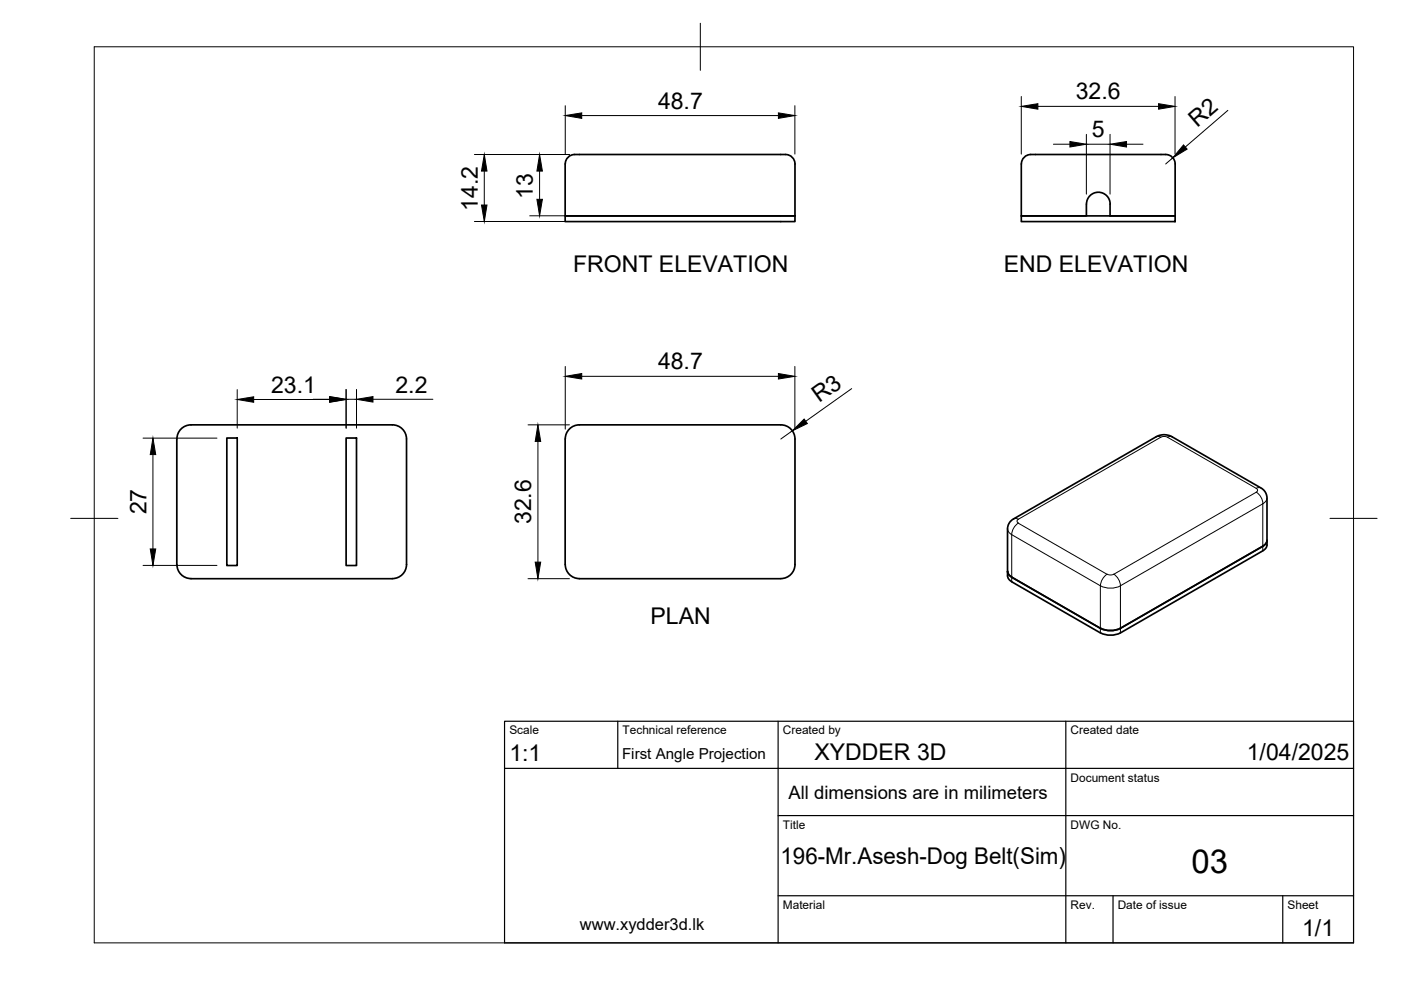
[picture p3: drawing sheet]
<svg xmlns="http://www.w3.org/2000/svg" width="297mm" height="210mm" viewBox="0 0 297 210" stroke-linecap="round" stroke-linejoin="round" font-family="sans-serif">
<!-- layer: Visible -->
<g fill="none" stroke="#000" stroke-width=".36">
<path d="M120.4 33.3a3.2 3.2 0 0 1 2.4-.5h43a2.53 2.53 0 0 1 2.7 1.4l.1 11.6h-48.8v-11l.3-1.1zM216.5 34.8v11h13.8v-2.5M216.6 34.8a2.23 2.23 0 0 1 2.7-2h27.1a2.52 2.52 0 0 1 2.7 1.4l.1 11.6h-13.8v-2.5M119.8 45.8h48.8v1.2h-48.8zM216.5 45.8h32.7v1.2h-32.7zM230.4 43.3a2.51 2.51 0 0 1 2.5-2.5 2.51 2.51 0 0 1 2.5 2.5M37.5 93.1v26.6M48.1 92.9h2.2v27h-2.2zM73.4 92.9h2.2v27h-2.2zM83.2 90.1h-42.7a2.99 2.99 0 0 0-3 3M83.2 90.1a2.99 2.99 0 0 1 3 3v26.6a2.99 2.99 0 0 1-3 3M122.8 90.1h42.8a2.99 2.99 0 0 1 3 3v26.6a2.99 2.99 0 0 1-3 3"/>
<path d="M122.8 90.1a2.99 2.99 0 0 0-3 3v26.6a3 3 0 0 0 3 3M37.5 119.7a2.99 2.99 0 0 0 3 3M268.6 114.6a1.49 1.49 0 0 1-.9 1.2l-30.1 17.4a4.7 4.7 0 0 1-4.3 0M268.6 114.6v-9.2l-.2-.7-.4-.7-.6-.5-19.1-11-1.1-.3h-.8l-1.2 .4-30.8 17.8-.6 .8-.2 .7v10.2a1.59 1.59 0 0 0 .9 1.2l18.8 10.9M268.6 114.6a1.82 1.82 0 0 1-.9 2.2l-30.1 17.4M40.5 122.7h42.7M122.8 122.7h42.7M213.6 121.1a1.49 1.49 0 0 0 .9 1.3M214.5 122.4l18.8 10.8M233.3 134.2a4.7 4.7 0 0 0 4.3 0"/>
</g>
<!-- layer: Visible Narrow -->
<g fill="none" stroke="#000" stroke-width=".21">
<path d="M245.1 92.6l.5-.1 .5 .2M246.1 92.7a1.57 1.57 0 0 1 1.4 0M246.1 92.7l-30.2 17.4-.5-.2-.5 .1M247.5 92.7l18.8 10.8 .3 .5-.3 .4M248.5 92.6l-.4-.1-.6 .2M213.6 112.1a1.49 1.49 0 0 0 .9 1.3M214.5 113.4l18.8 10.8v10M214.5 113.4v10M215.9 110.9l18.8 10.8-.7 .7a2.95 2.95 0 0 0-.7 1.8 4.7 4.7 0 0 0 4.3 0M215.9 110.9l-1 1.1-.4 1.4M215.9 110.1l-.3 .4 .3 .4M266.3 104.4l-30.2 17.4"/>
<path d="M266.3 104.4l1 1 .5 1.4M267.3 103.4h-.4l-.5 .1M267.7 106.8l-30.1 17.4M267.7 106.8v10M268.6 105.6a1.49 1.49 0 0 1-.9 1.2M234.7 121.7a1.57 1.57 0 0 0 1.5 0M236.1 121.7l1 1.1 .5 1.4M237.6 124.2v10"/>
</g>
<!-- layer: BORDER -->
<path d="M20 9.9h267v190h-267zM148.5 4.9v10M15 109.9h10M282 109.9h10" fill="none" stroke="#000" stroke-width=".21"/>
<!-- layer: TITLEBLOCK -->
<path d="M107 152.9h180v47h-180zM131 152.9v10M165 152.9v47M226 152.9v47M107 162.9h180M165 172.9h122M165 189.9h122M236 189.9v10M272 189.9v10" fill="none" stroke="#000" stroke-width=".25"/>
<!-- layer: FD_Dimensions -->
<g fill="none" stroke="#000" stroke-width=".21">
<path d="M100.6 32.8h20.1M102.7 36.3v7.2M114.4 36.3v6M119.8 22.4v10.3M123.3 24.5h41.7M168.5 22.4v10.3M216.5 20.5v12.2M220 22.6h25.6M223.4 30.6h3.4M230.3 28.5v12.7M230.3 30.6h5.1M235.4 28.5v12.7"/>
<path d="M238.8 30.6h3.5M248.7 33.5l-1.6 1.3M249.1 20.5v12.2M260.3 23.4l-9 7.8M100.6 47h20.1M112.3 45.8h8.4M119.8 77.7v13.3M123.3 79.8h41.7M168.5 77.7v13.3M30.3 92.9h15.7M32.4 96.4v20M50.3 82.6v8.2"/>
<path d="M53.8 84.7h16.1M66.4 84.7h3.5M73.4 82.6v8.2M73.4 84.7h2.2M75.6 82.6v8.2M79.1 84.7h12.7M112 90.1h8.7M114 93.6v25.6M168 91.3l-2.5 1.8M180.6 82.4l-9.8 6.9M30.3 119.9h15.7M112 122.7h8.7"/>
</g>
<g fill="#000" stroke="#000" stroke-width=".21">
<path d="M102.7 32.8l.6 3.5h-1.2zM114.4 32.8l.6 3.5h-1.2zM119.8 24.5l3.5-.6v1.2zM165 23.9l3.5 .6-3.5 .6zM216.5 22.6l3.5-.6v1.1zM226.8 30l3.5 .6-3.5 .6zM235.4 30.6l3.4-.6v1.2zM245.6 22l3.5 .6-3.5 .5zM250.9 30.7l.8 .9-3 1.9zM102.1 43.5h1.2l-.6 3.5zM113.8 42.3h1.2l-.6 3.5zM119.8 79.8l3.5-.6v1.2z"/>
<path d="M165 79.2l3.5 .6-3.5 .6zM32.4 92.9l.6 3.5h-1.1zM50.3 84.7l3.5-.6v1.2zM69.9 84.1l3.5 .6-3.5 .6zM75.6 84.7l3.5-.6v1.2zM114 90.1l.6 3.5h-1.1zM168 91.3l2.5-2.4 .7 .9zM31.9 116.4h1.1l-.6 3.5zM113.5 119.2h1.1l-.6 3.5z"/>
</g>
<text font-size="7" x="252.6" y="185.2">03</text>
<g font-size="4.9">
<text x="139.5" y="23">48.7</text>
<text x="228.1" y="21.1">32.6</text>
<text x="231.5" y="29.1">5</text>
<text x="253.8" y="27.2" transform="rotate(-41 253.8 27.2)">R2</text>
<text x="101.3" y="44.8" transform="rotate(-90 101.3 44.8)">14.2</text>
<text x="112.9" y="42.1" transform="rotate(-90 112.9 42.1)">13</text>
<text x="121.5" y="57.7">FRONT ELEVATION</text>
<text x="212.8" y="57.7">END ELEVATION</text>
<text x="57.5" y="83.2">23.1</text>
<text x="83.8" y="83.3">2.2</text>
<text x="139.5" y="78.3">48.7</text>
<text x="173.7" y="85.5" transform="rotate(-36 173.7 85.5)">R3</text>
<text x="31" y="109.1" transform="rotate(-90 31 109.1)">27</text>
<text x="112.6" y="111.1" transform="rotate(-90 112.6 111.1)">32.6</text>
<text x="137.9" y="132.4">PLAN</text>
<text x="108" y="161.4">1:1</text>
<text x="172.7" y="161.1">XYDDER 3D</text>
<text x="264.4" y="161.1">1/04/2025</text>
<text x="165.5" y="183.1">196-Mr.Asesh-Dog Belt(Sim)</text>
<text x="276.1" y="198.6">1/1</text>
</g>
<text font-size="3.9" x="167.2" y="169.4">All dimensions are in milimeters</text>
<text font-size="3.5" x="123" y="197.1">www.xydder3d.lk</text>
<text font-size="3.2" x="131.9" y="161">First Angle Projection</text>
<g font-size="2.5">
<text x="108" y="155.7">Scale</text>
<text x="132" y="155.7">Technical reference</text>
<text x="166" y="155.7">Created by</text>
<text x="227" y="155.7">Created date</text>
<text x="227" y="165.7">Document status</text>
<text x="166" y="175.7">Title</text>
<text x="227" y="175.7">DWG No.</text>
<text x="166" y="192.7">Material</text>
<text x="227" y="192.7">Rev.</text>
<text x="237" y="192.7">Date of issue</text>
<text x="273" y="192.7">Sheet</text>
</g>
</svg>
